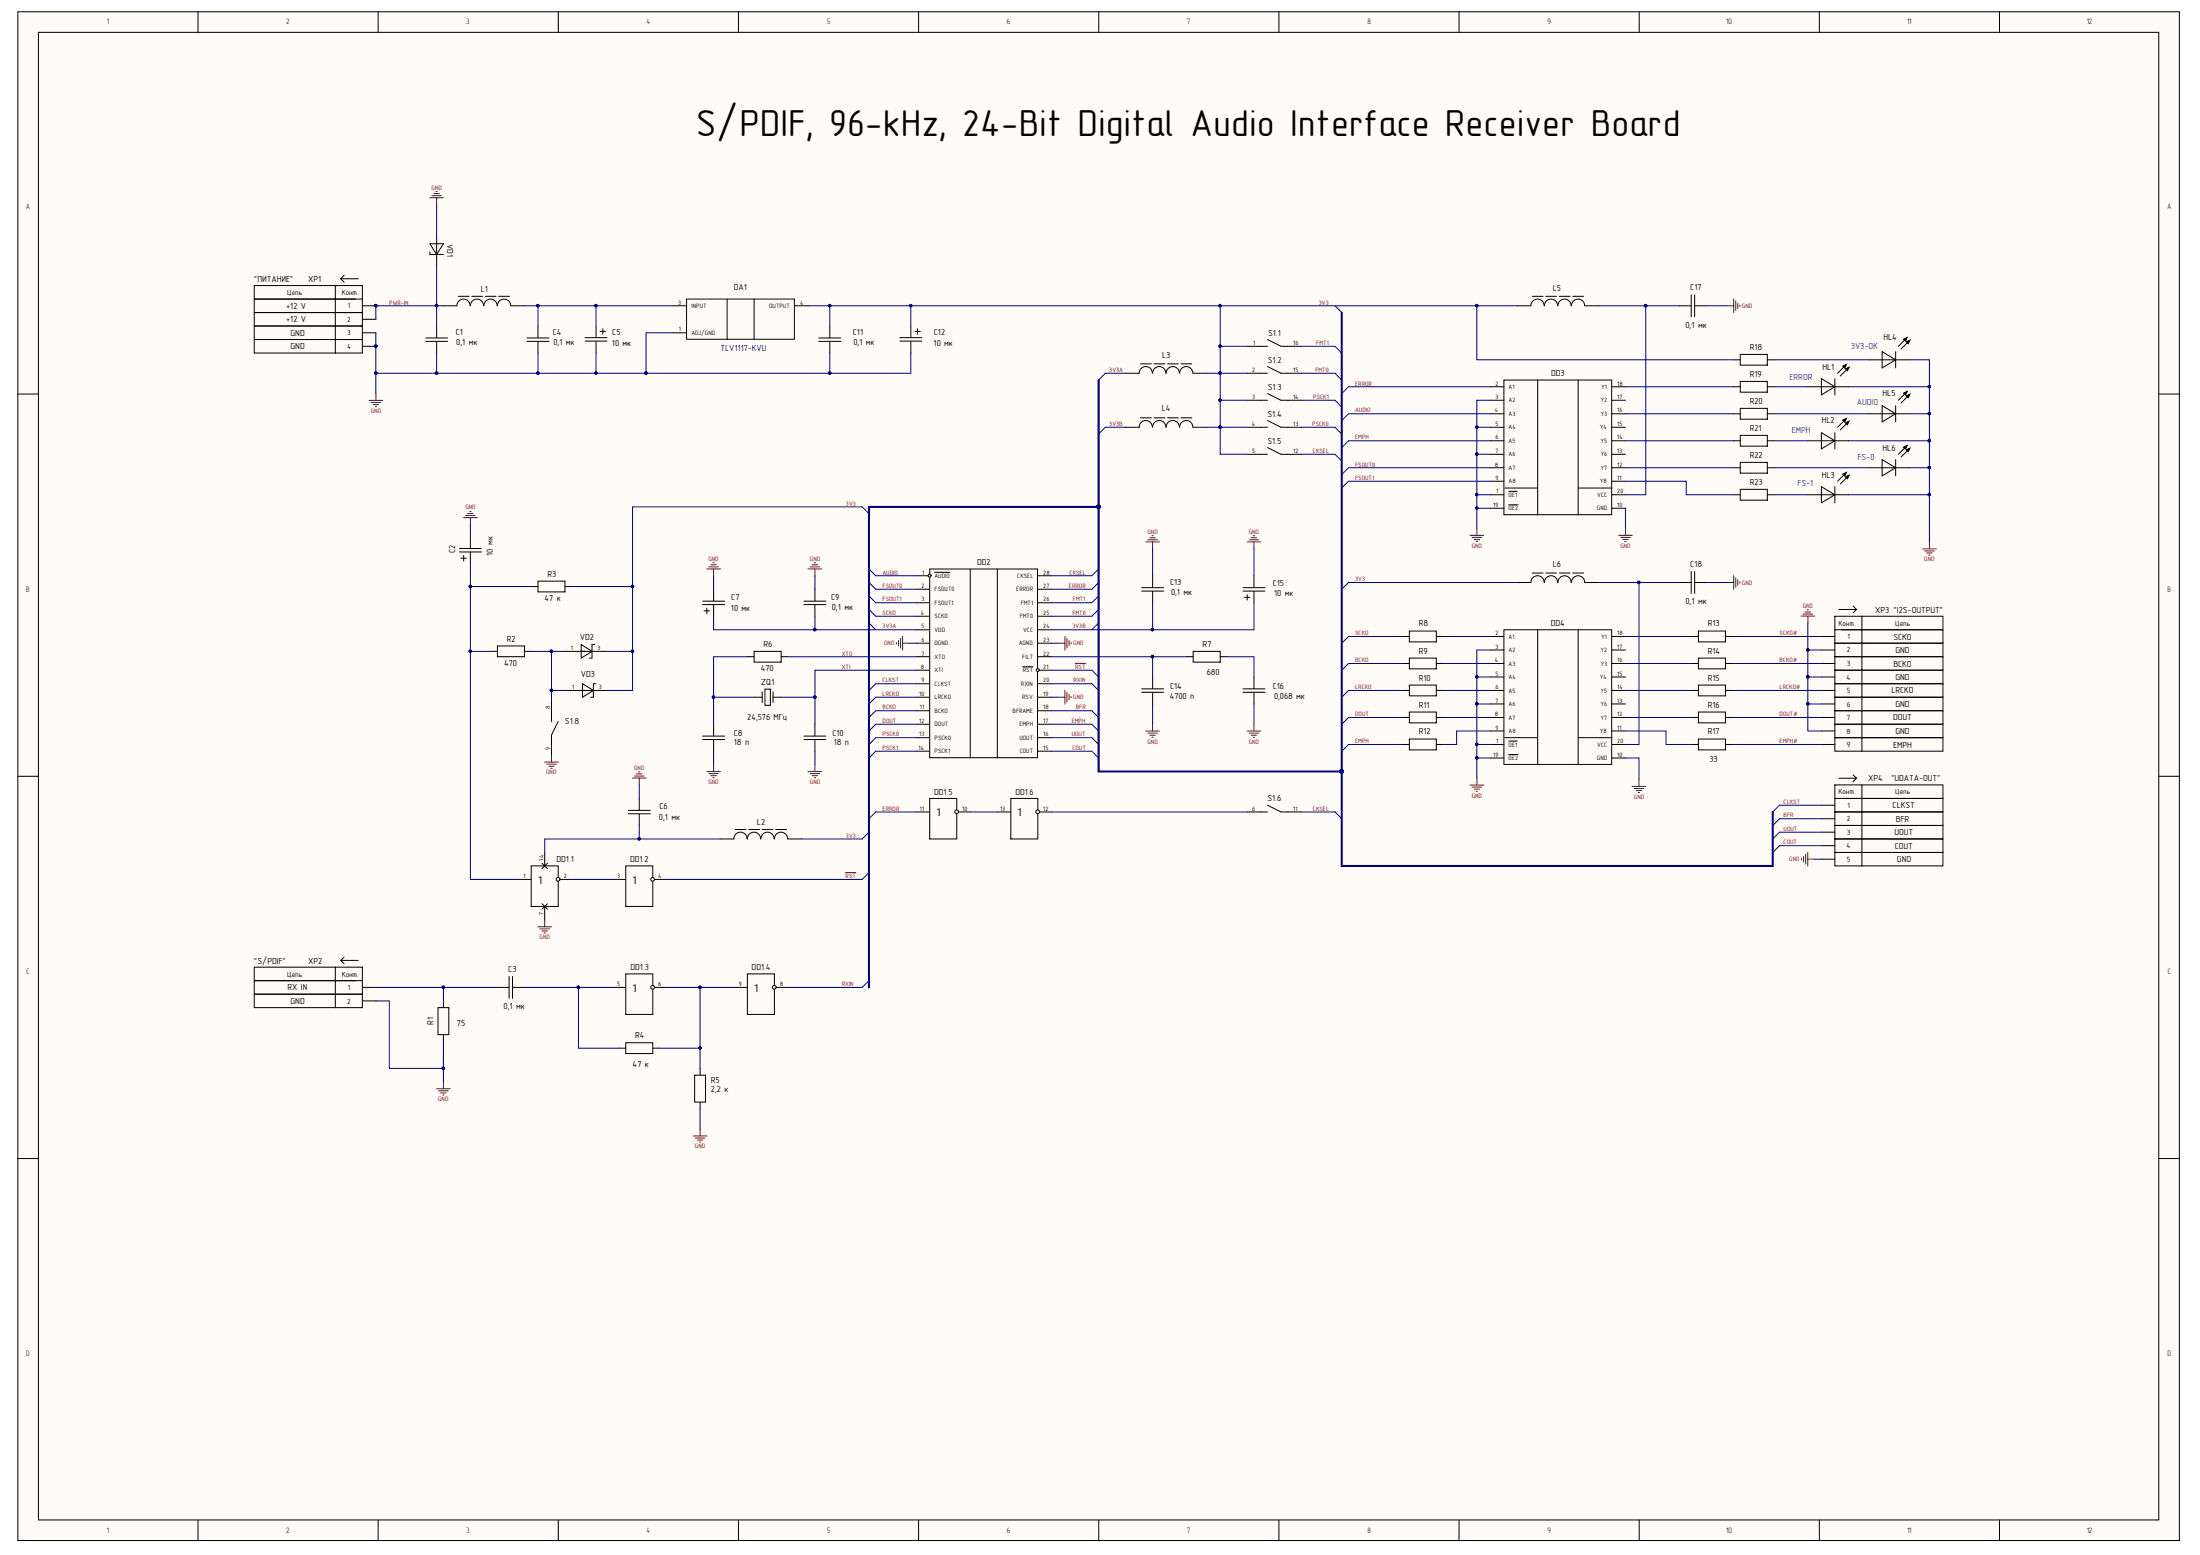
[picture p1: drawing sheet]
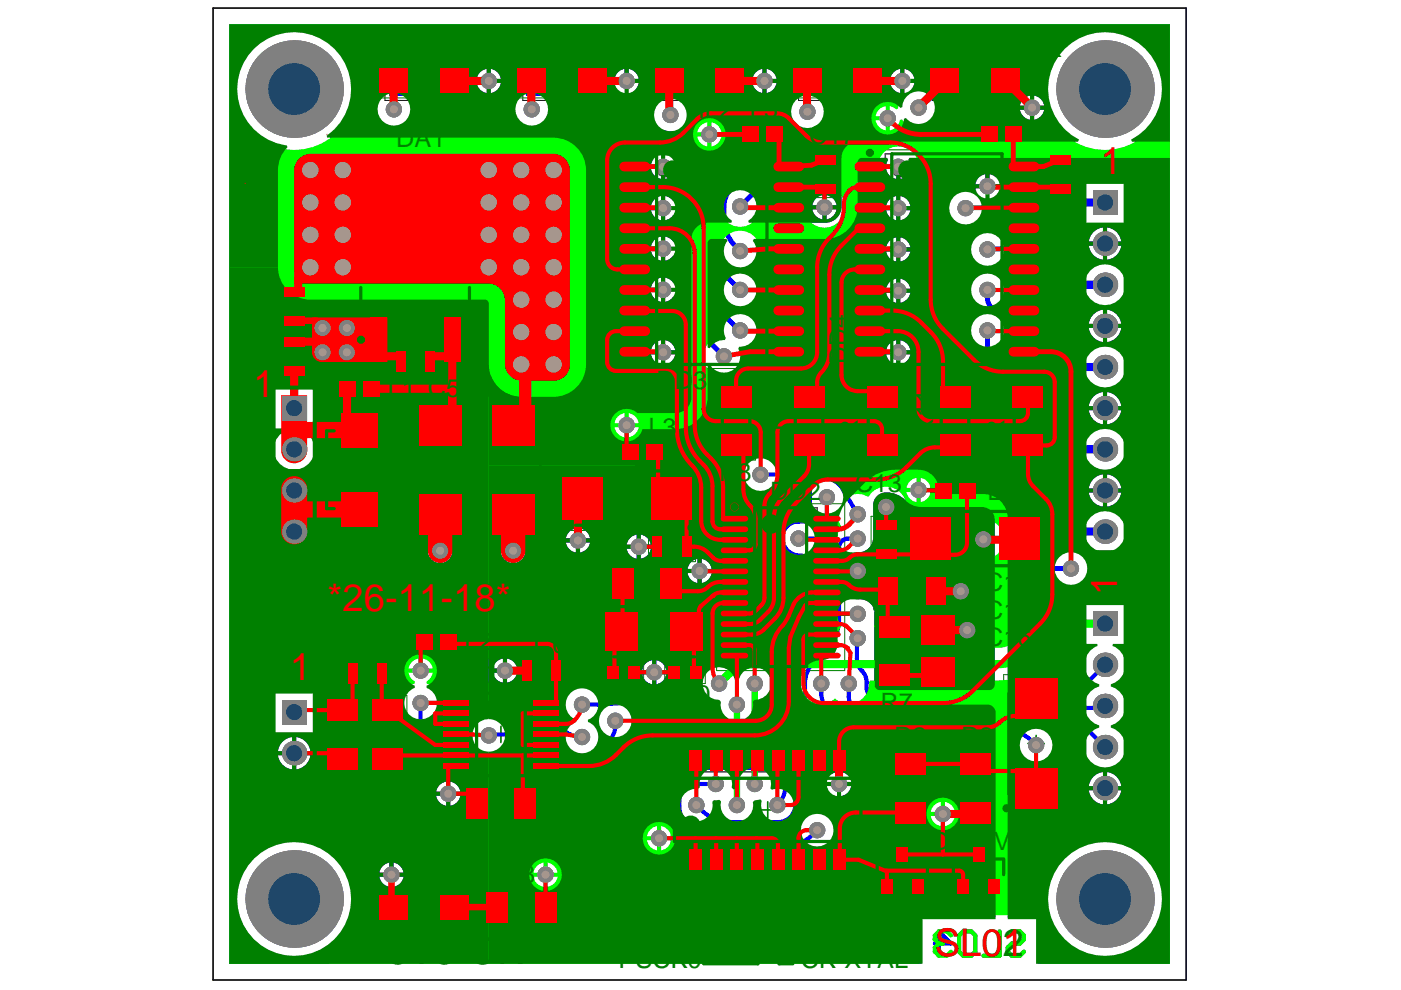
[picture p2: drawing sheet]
# Altium project 1_SPDIF_BRD_V1.PrjPCB
1 sheet, 67 parts. Net scope: global (net labels, ports and power ports of the same name join across sheets).
Board file: 1_SPDIF_PCB_V1x4.PcbDoc

## Sheet 1_SPDIF_SCH_V1.SchDoc
size A1; PageSetup: Record=PageOptions¦CenterHorizontal=True¦CenterVertical=True¦PrintScale=1.00¦XCorrection=1.00¦YCorrection=1.00¦PrintKind=1¦BorderSize=5000000¦LeftOffset=0¦BottomOffset=0¦Orientation=2¦PaperLength=1000¦PaperWidth=1000¦Scale=100¦PaperSource=15¦PrintQuality=1200¦MediaType=1¦DitherType=10¦PaperKind=A3¦PrintScaleMode=1; Weight: -; ScaleFactor: -; NormInspection: Светличнова

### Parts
C1  Capacitance: 0,1 мк  [GRM21B R1]  (hidden comment: Конденсатор)
C2  Capacitance: 10 мк  [К53-68-C]  (hidden comment: Конд. полярный)
C3  Capacitance: 0,1 мк  [GRM21B R1]  (hidden comment: Конденсатор)
C4  Capacitance: 0,1 мк  [GRM21B R1]  (hidden comment: Конденсатор)
C5  Capacitance: 10 мк  [К53-68-C]  (hidden comment: Конд. полярный)
C6  Capacitance: 0,1 мк  [GRM21B R1]  (hidden comment: Конденсатор)
C7  Capacitance: 10 мк  [К53-68-C]  (hidden comment: Конд. полярный)
C8  Capacitance: 18 п  [GRM188 R1]  (hidden comment: Конденсатор)
C9  Capacitance: 0,1 мк  [GRM21B R1]  (hidden comment: Конденсатор)
C10  Capacitance: 18 п  [GRM188 R1]  (hidden comment: Конденсатор)
C11  Capacitance: 0,1 мк  [GRM21B R1]  (hidden comment: Конденсатор)
C12  Capacitance: 10 мк  [К53-68-C]  (hidden comment: Конд. полярный)
C13  Capacitance: 0,1 мк  [GRM21B R1]  (hidden comment: Конденсатор)
C14  Capacitance: 4700 п  [GRM31C R1]  (hidden comment: Конденсатор)
C15  Capacitance: 10 мк  [К53-68-C]  (hidden comment: Конд. полярный)
C16  Capacitance: 0,068 мк  [K10-79 3.2x1.6x1.6 N]  (hidden comment: Конденсатор)
C17  Capacitance: 0,1 мк  [GRM21B R1]  (hidden comment: Конденсатор)
C18  Capacitance: 0,1 мк  [GRM21B R1]  (hidden comment: Конденсатор)
DA1  TLV1117-KVU  [TO-252-TI-R1]
DD1  74XX04  [TSSOP-14-TI-R1]  (value not drawn)  (parts A,B,C,D,E,F of 6)
DD2  DIR9001PW  [PW28_N]  (value not drawn)
DD3  74XX541  [SOIC-20W IPC N (NXP)]  (value not drawn)
DD4  74XX541  [SOIC-20W IPC N (NXP)]  (value not drawn)
HL1  Светодиод  [LED KP-3216-R]  (value not drawn)
HL2  Светодиод  [LED KPT-3216-R]  (value not drawn)
HL3  Светодиод  [LED KPT-3216-R]  (value not drawn)
HL4  Светодиод  [LED KP-3216-R]  (value not drawn)
HL5  Светодиод  [LED KPT-3216-R]  (value not drawn)
HL6  Светодиод  [LED KPT-3216-R]  (value not drawn)
L1  Дроссель BLM  [INDC1608X10N]  (value not drawn)
L2  Дроссель BLM  [INDC1608X10N]  (value not drawn)
L3  Дроссель BLM  [INDC1608X10N]  (value not drawn)
L4  Дроссель BLM  [INDC1608X10N]  (value not drawn)
L5  Дроссель BLM  [INDC1608X10N]  (value not drawn)
L6  Дроссель BLM  [INDC1608X10N]  (value not drawn)
R1  Resistance: 75  [IEC 2013N]  (hidden comment: Резистор)
R2  Resistance: 470  [IEC 2013N]  (hidden comment: Резистор)
R3  Resistance: 47 к  [IEC 2013N]  (hidden comment: Резистор)
R4  Resistance: 47 к  [IEC 2013N]  (hidden comment: Резистор)
R5  Resistance: 2,2 к  [IEC 2013N]  (hidden comment: Резистор)
R6  Resistance: 470  [IEC 2013N]  (hidden comment: Резистор)
R7  Resistance: 680  [IEC 2013N]  (hidden comment: Резистор)
R8  Резистор  [IEC 2013N]  (value not drawn)
R9  Резистор  [IEC 2013N]  (value not drawn)
R10  Резистор  [IEC 2013N]  (value not drawn)
R11  Резистор  [IEC 2013N]  (value not drawn)
R12  Резистор  [IEC 2013N]  (value not drawn)
R13  Резистор  [IEC 2013N]  (value not drawn)
R14  Резистор  [IEC 2013N]  (value not drawn)
R15  Резистор  [IEC 2013N]  (value not drawn)
R16  Резистор  [IEC 2013N]  (value not drawn)
R17  Resistance: 33  [IEC 2013N]  (hidden comment: Резистор)
R18  Резистор  [IEC 2013N]  (value not drawn)
R19  Резистор  [IEC 2013N]  (value not drawn)
R20  Резистор  [IEC 2013N]  (value not drawn)
R21  Резистор  [IEC 2013N]  (value not drawn)
R22  Резистор  [IEC 2013N]  (value not drawn)
R23  Резистор  [IEC 2013N]  (value not drawn)
S1  NHDS08  [ПЕРЕКЛ. NHDS08]  (value not drawn)  (parts A,B,C,D,E,F,H of 8)
VD1  Стабилитрон  [SMBJ-LF-R1]  (value not drawn)
VD2  BAT54  [BAT54-VISHAY-R]  (value not drawn)
VD3  BAT54  [BAT54-VISHAY-R]  (value not drawn)
XP1  Назначение: "ПИТАНИЕ"  [СНП346-4ВП21-1]  (hidden comment: X4 Connector XP)
XP2  Назначение: "S/PDIF"  [СНП346-2ВП21-1]  (hidden comment: X2 Connector XP)
XP3  Назначение: "I2S-OUTPUT"  [СНП346-9ВП21-1]  (hidden comment: X9 Connector XP)
XP4  Назначение: "UDATA-OUT"  [СНП346-5ВП21-1]  (hidden comment: X5 Connector XP)
ZQ1  Частота: 24,576 МГц  [NX5032GA NDK]  (hidden comment: Кварц 2к)

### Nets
GND: C1.1 C2.2 C4.1 C5.2 C6.2 C7.2 C8.1 C9.2 C10.1 C11.1 C12.2 C13.2 C14.1 C15.2 C16.1 C17.2 C18.2 DA1.1(ADJ/GND) DD1.7(GND) DD2.6(DGND) DD2.19(RSV) DD2.23(AGND) DD3.1(~{OE1}) DD3.3(A2) DD3.5(A4) DD3.7(A6) DD3.10(GND) DD3.19(~{OE2}) DD4.1(~{OE1}) DD4.3(A2) DD4.5(A4) DD4.7(A6) DD4.10(GND) DD4.19(~{OE2}) HL1.2(C) HL2.2(C) HL3.2(C) HL4.2(C) HL5.2(C) HL6.2(C) R1.1 R5.1 S1.9 VD1.2(A) XP1.3 XP1.4 XP2.2 XP3.2 XP3.4 XP3.6 XP3.8 XP4.5
3V3: C11.2 C12.1 DA1.4(OUTPUT) L2.2 L3.2 L4.2 L5.1 L6.1 R3.2 R18.1 S1.1 S1.2 S1.3 S1.4 S1.5 VD2.3 VD3.3
3V3A: C7.1 C9.1 DD2.5(VDD) L3.1
3V3B: C13.1 C15.1 DD2.24(VCC) L4.1
AUDIO: DD2.1(~{AUDIO}) DD3.4(A3)
BCKO: DD2.11(BCKO) R9.1
BCKO#: R14.2 XP3.3
BFR: DD2.18(BFRAME) XP4.2
CKSEL: DD2.28(CKSEL) S1.11 S1.12
CLKST: DD2.9(CLKST) XP4.1
COUT: DD2.15(COUT) XP4.4
DOUT: DD2.12(DOUT) R11.1
DOUT#: R16.2 XP3.7
EMPH: DD2.17(EMPH) DD3.6(A5) R12.1
EMPH#: R17.2 XP3.9
ERROR: DD1.11(5A) DD2.27(ERROR) DD3.2(A1)
FMT0: DD2.25(FMT0) S1.15
FMT1: DD2.26(FMT1) S1.16
FSOUT0: DD2.2(FSOUT0) DD3.8(A7)
FSOUT1: DD2.3(FSOUT1) DD3.9(A8)
LRCKO: DD2.10(LRCKO) R10.1
LRCKO#: R15.2 XP3.5
PSCK0: DD2.13(PSCK0) S1.13
PSCK1: DD2.14(PSCK1) S1.14
PWR-IN: C1.2 L1.1 VD1.1(C) XP1.1 XP1.2
~{RST}: DD1.4(2Y) DD2.21(~{RST})
RXIN: DD1.8(4Y) DD2.20(RXIN)
SCKO: DD2.4(SCKO) R8.1
SCKO#: R13.2 XP3.1
UOUT: DD2.16(UOUT) XP4.3
XTI: C10.2 DD2.8(XTI) ZQ1.2
XTO: DD2.7(XTO) R6.2
NetC2_1: C2.1 DD1.1(1A) R2.1 R3.1
NetC3_1: C3.1 R1.2 XP2.1
NetC3_2: C3.2 DD1.5(3A) R4.1
NetC4_2: C4.2 C5.1 DA1.3(INPUT) L1.2
NetC6_1: C6.1 DD1.14(VCC) L2.1
NetC8_2: C8.2 R6.1 ZQ1.1
NetC14_2: C14.2 DD2.22(FILT) R7.1
NetC16_2: C16.2 R7.2
NetC17_1: C17.1 DD3.20(VCC) L5.2
NetC18_1: C18.1 DD4.20(VCC) L6.2
NetDD1_2: DD1.2(1Y) DD1.3(2A)
NetDD1_6: DD1.6(3Y) DD1.9(4A) R4.2 R5.2
NetDD1_10: DD1.10(5Y) DD1.13(6A)
NetDD1_12: DD1.12(6Y) S1.6
NetDD3_11: DD3.11(Y8) R23.1
NetDD3_12: DD3.12(Y7) R22.1
NetDD3_14: DD3.14(Y5) R21.1
NetDD3_16: DD3.16(Y3) R20.1
NetDD3_18: DD3.18(Y1) R19.1
NetDD4_2: DD4.2(A1) R8.2
NetDD4_4: DD4.4(A3) R9.2
NetDD4_6: DD4.6(A5) R10.2
NetDD4_8: DD4.8(A7) R11.2
NetDD4_9: DD4.9(A8) R12.2
NetDD4_11: DD4.11(Y8) R17.1
NetDD4_12: DD4.12(Y7) R16.1
NetDD4_14: DD4.14(Y5) R15.1
NetDD4_16: DD4.16(Y3) R14.1
NetDD4_18: DD4.18(Y1) R13.1
NetHL1_1: HL1.1(A) R19.2
NetHL2_1: HL2.1(A) R21.2
NetHL3_1: HL3.1(A) R23.2
NetHL4_1: HL4.1(A) R18.2
NetHL5_1: HL5.1(A) R20.2
NetHL6_1: HL6.1(A) R22.2
NetR2_2: R2.2 S1.8 VD2.1 VD3.1

Not connected (* = marked no-connect by the designer): DD3 13(Y6) 15(Y4) 17(Y2); DD4 13(Y6) 15(Y4) 17(Y2)

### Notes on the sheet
- S/PDIF, 96-kHz, 24-Bit Digital Audio Interface Receiver Board
- +12 V
- GND
- (near HL4) 3V3-OK
- (near HL1) ERROR
- (near HL5) AUDIO
- (near HL2) EMPH
- (near HL6) FS-0
- (near HL3) FS-1
- SCKO
- BCKO
- LRCKO
- DOUT
- EMPH
- BFR
- CLKST
- UOUT
- COUT
- RX IN
